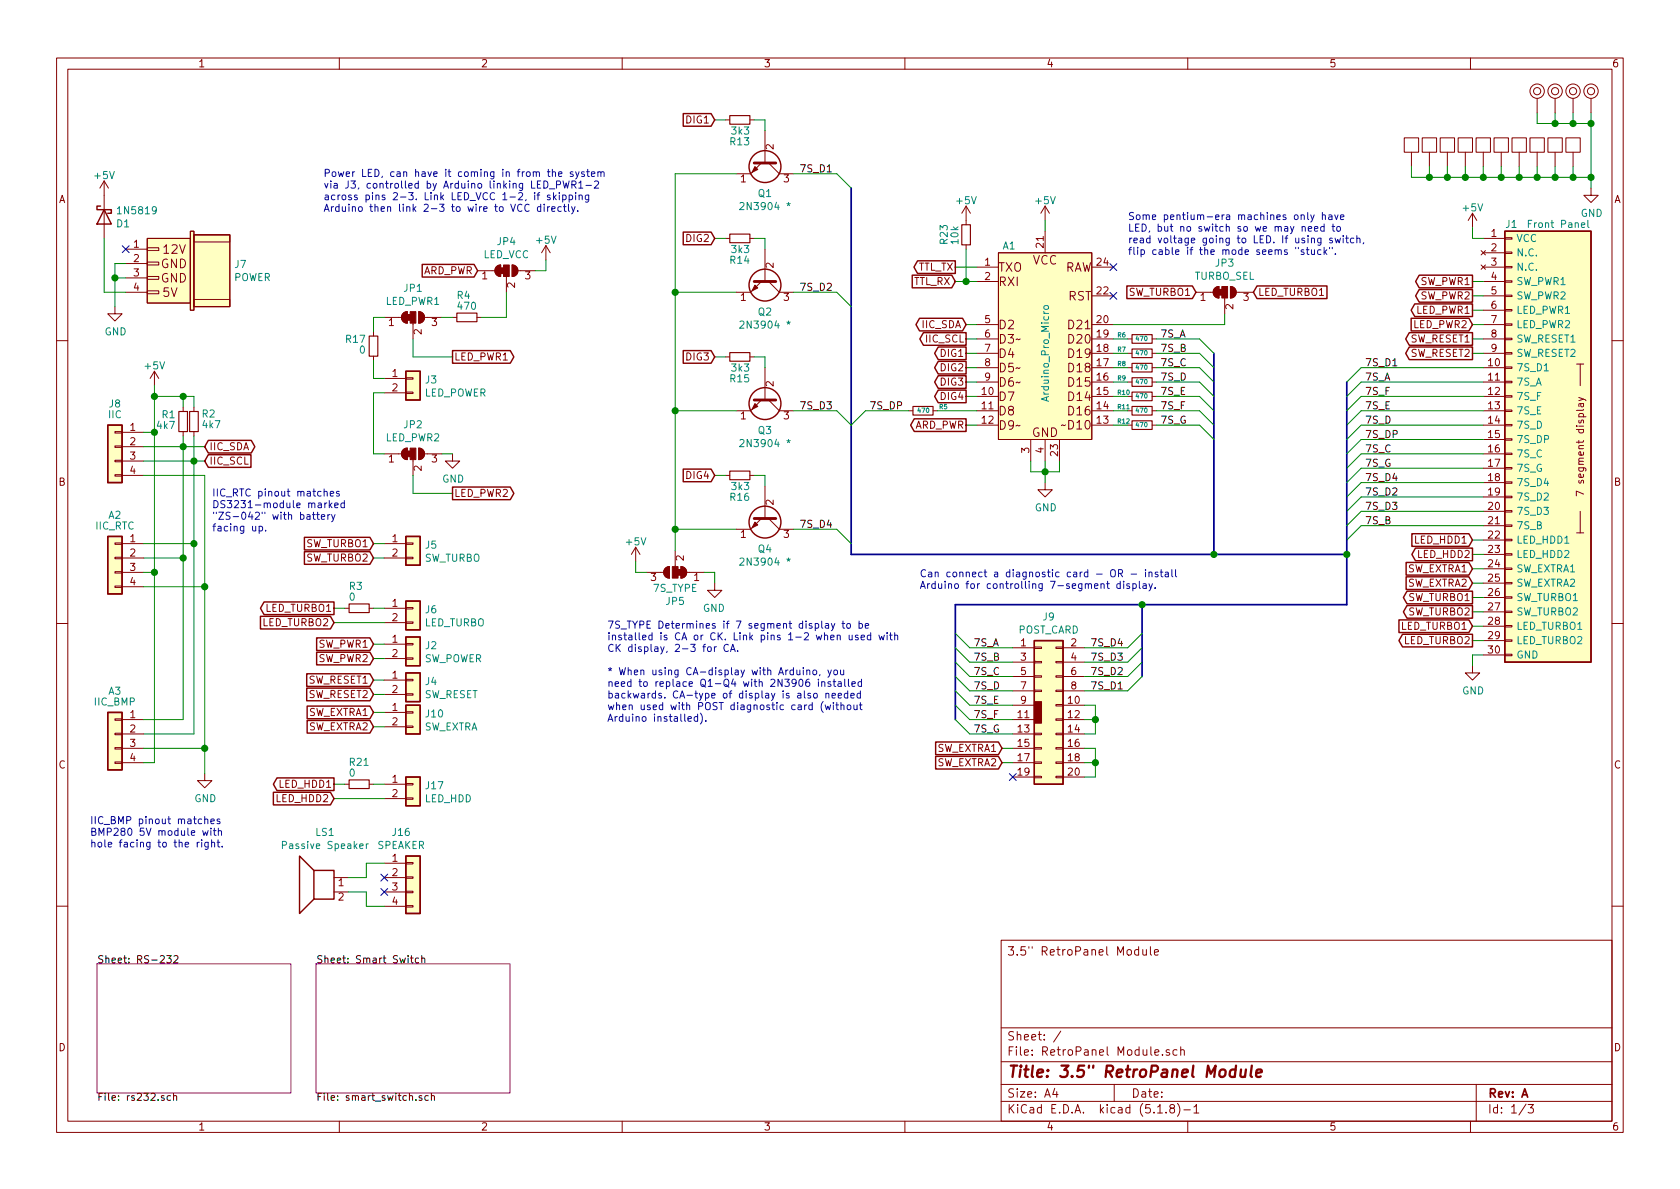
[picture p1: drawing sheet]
EESchema Schematic File Version 4
EELAYER 30 0
EELAYER END
$Descr A4 11693 8268
encoding utf-8
Sheet 1 3
Title "3.5\" RetroPanel Module"
Date ""
Rev "A"
Comp ""
Comment1 ""
Comment2 ""
Comment3 ""
Comment4 "3.5\" RetroPanel Module"
$EndDescr
$Comp
L mounting:Mounting_Pin M1
U 1 1
P 10825 625
F 0 "M1" H 10825 725 50  0001 C CNN
F 1 "Mounting_Pin" H 10825 550 50  0001 C CNN
F 2 "mounting:M3_pin" H 10825 625 50  0001 C CNN
F 3 "~" H 10825 625 50  0001 C CNN
	1    10825 625 
	1    0    0    -1  
$EndComp
$Comp
L mounting:Mounting_Pin M2
U 1 1
P 10950 625
F 0 "M2" H 10950 725 50  0001 C CNN
F 1 "Mounting_Pin" H 10950 550 50  0001 C CNN
F 2 "mounting:M3_pin" H 10950 625 50  0001 C CNN
F 3 "~" H 10950 625 50  0001 C CNN
	1    10950 625 
	1    0    0    -1  
$EndComp
$Comp
L mounting:Mounting_Pin M3
U 1 1
P 11075 625
F 0 "M3" H 11075 725 50  0001 C CNN
F 1 "Mounting_Pin" H 11075 550 50  0001 C CNN
F 2 "mounting:M3_pin" H 11075 625 50  0001 C CNN
F 3 "~" H 11075 625 50  0001 C CNN
	1    11075 625 
	1    0    0    -1  
$EndComp
$Comp
L power:GND #PWR0111
U 1 1
P 11075 1300
F 0 "#PWR0111" H 11075 1050 50  0001 C CNN
F 1 "GND" H 11080 1127 50  0000 C CNN
F 2 "" H 11075 1300 50  0001 C CNN
F 3 "" H 11075 1300 50  0001 C CNN
	1    11075 1300
	1    0    0    -1  
$EndComp
Wire Wire Line
	10825 775  10825 850 
Wire Wire Line
	10950 775  10950 850 
Wire Wire Line
	10825 850  10950 850 
Wire Wire Line
	11075 775  11075 850 
Connection ~ 10950 850 
Wire Wire Line
	10950 850  11075 850 
$Comp
L mounting:Mounting_Pad M5
U 1 1
P 10950 1000
F 0 "M5" H 10950 1100 50  0001 C CNN
F 1 "Mounting_Pad" H 10950 925 50  0001 C CNN
F 2 "RetroPanel:Pad_pin" H 10950 1000 50  0001 C CNN
F 3 "~" H 10950 1000 50  0001 C CNN
	1    10950 1000
	1    0    0    -1  
$EndComp
Wire Wire Line
	11075 850  11075 1225
Connection ~ 11075 1225
Wire Wire Line
	11075 1225 11075 1300
$Comp
L mounting:Mounting_Pad M8
U 1 1
P 10825 1000
F 0 "M8" H 10825 1100 50  0001 C CNN
F 1 "Mounting_Pad" H 10825 925 50  0001 C CNN
F 2 "RetroPanel:Pad_pin" H 10825 1000 50  0001 C CNN
F 3 "~" H 10825 1000 50  0001 C CNN
	1    10825 1000
	1    0    0    -1  
$EndComp
$Comp
L mounting:Mounting_Pad M7
U 1 1
P 10700 1000
F 0 "M7" H 10700 1100 50  0001 C CNN
F 1 "Mounting_Pad" H 10700 925 50  0001 C CNN
F 2 "RetroPanel:B.Pad_pin" H 10700 1000 50  0001 C CNN
F 3 "~" H 10700 1000 50  0001 C CNN
	1    10700 1000
	1    0    0    -1  
$EndComp
Wire Wire Line
	10950 1150 10950 1225
Connection ~ 10950 1225
Wire Wire Line
	10950 1225 11075 1225
Wire Wire Line
	10825 1150 10825 1225
Connection ~ 10825 1225
Wire Wire Line
	10825 1225 10950 1225
Wire Wire Line
	10700 1150 10700 1225
Connection ~ 10700 1225
Wire Wire Line
	10700 1225 10825 1225
$Comp
L mounting:Mounting_Pad M10
U 1 1
P 10575 1000
F 0 "M10" H 10575 1100 50  0001 C CNN
F 1 "Mounting_Pad" H 10575 925 50  0001 C CNN
F 2 "RetroPanel:Pad_pin" H 10575 1000 50  0001 C CNN
F 3 "~" H 10575 1000 50  0001 C CNN
	1    10575 1000
	1    0    0    -1  
$EndComp
$Comp
L mounting:Mounting_Pad M9
U 1 1
P 10450 1000
F 0 "M9" H 10450 1100 50  0001 C CNN
F 1 "Mounting_Pad" H 10450 925 50  0001 C CNN
F 2 "RetroPanel:Pad_pin" H 10450 1000 50  0001 C CNN
F 3 "~" H 10450 1000 50  0001 C CNN
	1    10450 1000
	1    0    0    -1  
$EndComp
Wire Wire Line
	10450 1150 10450 1225
Wire Wire Line
	10575 1150 10575 1225
Connection ~ 10450 1225
Connection ~ 11075 850 
Connection ~ 10825 850 
$Comp
L mounting:Mounting_Pad M11
U 1 1
P 10325 1000
F 0 "M11" H 10325 1100 50  0001 C CNN
F 1 "Mounting_Pad" H 10325 925 50  0001 C CNN
F 2 "RetroPanel:Pad_pin" H 10325 1000 50  0001 C CNN
F 3 "~" H 10325 1000 50  0001 C CNN
	1    10325 1000
	1    0    0    -1  
$EndComp
Wire Wire Line
	10325 1150 10325 1225
$Comp
L mounting:Mounting_Pad M12
U 1 1
P 10200 1000
F 0 "M12" H 10200 1100 50  0001 C CNN
F 1 "Mounting_Pad" H 10200 925 50  0001 C CNN
F 2 "RetroPanel:Pad_pin" H 10200 1000 50  0001 C CNN
F 3 "~" H 10200 1000 50  0001 C CNN
	1    10200 1000
	1    0    0    -1  
$EndComp
Wire Wire Line
	10200 1150 10200 1225
Wire Wire Line
	9950 1225 10075 1225
Connection ~ 10075 1225
$Comp
L mounting:Mounting_Pad M13
U 1 1
P 10075 1000
F 0 "M13" H 10075 1100 50  0001 C CNN
F 1 "Mounting_Pad" H 10075 925 50  0001 C CNN
F 2 "RetroPanel:Pad_pin" H 10075 1000 50  0001 C CNN
F 3 "~" H 10075 1000 50  0001 C CNN
	1    10075 1000
	1    0    0    -1  
$EndComp
Wire Wire Line
	10075 1150 10075 1225
Wire Wire Line
	9825 1225 9950 1225
Connection ~ 9950 1225
$Comp
L RetroPanel:Front_Panel J1
U 1 1
P 10525 2850
F 0 "J1" H 10475 4150 50  0000 L CNN
F 1 "Front Panel" H 10625 4150 50  0000 L CNN
F 2 "RetroPanel:Module_Panel" H 10525 2850 50  0001 C CNN
F 3 "~" H 10525 2850 50  0001 C CNN
	1    10525 2850
	1    0    0    -1  
$EndComp
$Comp
L power:GND #PWR0101
U 1 1
P 10250 4625
F 0 "#PWR0101" H 10250 4375 50  0001 C CNN
F 1 "GND" H 10255 4452 50  0000 C CNN
F 2 "" H 10250 4625 50  0001 C CNN
F 3 "" H 10250 4625 50  0001 C CNN
	1    10250 4625
	1    0    0    -1  
$EndComp
Wire Wire Line
	10325 4550 10250 4550
Wire Wire Line
	10250 1575 10250 1650
Wire Wire Line
	10250 1650 10325 1650
Wire Wire Line
	10250 4550 10250 4625
Text GLabel 10250 1950 0    50   Output ~ 0
SW_PWR1
Text GLabel 10250 2050 0    50   Output ~ 0
SW_PWR2
Text GLabel 10250 2150 0    50   Output ~ 0
LED_PWR1
Text GLabel 10250 2250 0    50   Input ~ 0
LED_PWR2
Text GLabel 10250 4150 0    50   Output ~ 0
SW_TURBO1
Text GLabel 10250 4250 0    50   Output ~ 0
SW_TURBO2
Text GLabel 10250 4350 0    50   Input ~ 0
LED_TURBO1
Text GLabel 10250 4450 0    50   Output ~ 0
LED_TURBO2
Text GLabel 10250 2350 0    50   Output ~ 0
SW_RESET1
Text GLabel 10250 2450 0    50   Output ~ 0
SW_RESET2
Entry Wire Line
	9375 3050 9475 2950
Entry Wire Line
	9375 3150 9475 3050
Entry Wire Line
	9375 3250 9475 3150
Entry Wire Line
	9375 3350 9475 3250
Entry Wire Line
	9375 3450 9475 3350
Entry Wire Line
	9375 3550 9475 3450
Entry Wire Line
	9375 3650 9475 3550
Entry Wire Line
	9375 3750 9475 3650
Entry Wire Line
	9375 2650 9475 2550
Entry Wire Line
	9375 2750 9475 2650
Entry Wire Line
	9375 2850 9475 2750
Entry Wire Line
	9375 2950 9475 2850
Wire Wire Line
	10250 1950 10325 1950
Wire Wire Line
	10250 2050 10325 2050
Wire Wire Line
	10250 2150 10325 2150
Wire Wire Line
	10250 2250 10325 2250
Wire Wire Line
	10250 2350 10325 2350
Wire Wire Line
	10250 2450 10325 2450
Wire Wire Line
	10250 4150 10325 4150
Wire Wire Line
	10250 4250 10325 4250
Wire Wire Line
	10250 4350 10325 4350
Wire Wire Line
	10250 4450 10325 4450
Wire Wire Line
	9475 2550 10325 2550
Text Label 9500 2550 0    50   ~ 0
7S_D1
Text Label 9500 3650 0    50   ~ 0
7S_B
Text Label 9500 3150 0    50   ~ 0
7S_C
Text Label 9500 2950 0    50   ~ 0
7S_D
Text Label 9500 3250 0    50   ~ 0
7S_G
Text Label 9500 3050 0    50   ~ 0
7S_DP
Text Label 9500 3450 0    50   ~ 0
7S_D2
Text Label 9500 3550 0    50   ~ 0
7S_D3
Text Label 9500 3350 0    50   ~ 0
7S_D4
Wire Wire Line
	9475 2650 10325 2650
Wire Wire Line
	9475 2750 10325 2750
Wire Wire Line
	9475 2850 10325 2850
Wire Wire Line
	9475 2950 10325 2950
Wire Wire Line
	9475 3050 10325 3050
Wire Wire Line
	9475 3150 10325 3150
Wire Wire Line
	9475 3250 10325 3250
Wire Wire Line
	9475 3350 10325 3350
Wire Wire Line
	9475 3450 10325 3450
Wire Wire Line
	9475 3550 10325 3550
Wire Wire Line
	9475 3650 10325 3650
Text Label 9500 2650 0    50   ~ 0
7S_A
Text Label 9500 2750 0    50   ~ 0
7S_F
Text Label 9500 2850 0    50   ~ 0
7S_E
Text GLabel 10250 3950 0    50   Input ~ 0
SW_EXTRA1
Text GLabel 10250 4050 0    50   Input ~ 0
SW_EXTRA2
Wire Wire Line
	10250 3950 10325 3950
Wire Wire Line
	10250 4050 10325 4050
$Comp
L mounting:Mounting_Pad M14
U 1 1
P 9950 1000
F 0 "M14" H 9950 1100 50  0001 C CNN
F 1 "Mounting_Pad" H 9950 925 50  0001 C CNN
F 2 "RetroPanel:B.Pad_pin" H 9950 1000 50  0001 C CNN
F 3 "~" H 9950 1000 50  0001 C CNN
	1    9950 1000
	1    0    0    -1  
$EndComp
Wire Wire Line
	9950 1150 9950 1225
$Comp
L mounting:Mounting_Pad M15
U 1 1
P 9825 1000
F 0 "M15" H 9825 1100 50  0001 C CNN
F 1 "Mounting_Pad" H 9825 925 50  0001 C CNN
F 2 "RetroPanel:Pad_pin" H 9825 1000 50  0001 C CNN
F 3 "~" H 9825 1000 50  0001 C CNN
	1    9825 1000
	1    0    0    -1  
$EndComp
Wire Wire Line
	9825 1150 9825 1225
$Comp
L mounting:Mounting_Pin M16
U 1 1
P 10700 625
F 0 "M16" H 10700 725 50  0001 C CNN
F 1 "Mounting_Pin" H 10700 550 50  0001 C CNN
F 2 "mounting:M3_pin" H 10700 625 50  0001 C CNN
F 3 "~" H 10700 625 50  0001 C CNN
	1    10700 625 
	1    0    0    -1  
$EndComp
Wire Wire Line
	10700 775  10700 850 
Wire Wire Line
	10700 850  10825 850 
$Comp
L arduino_pro_micro:Arduino_Pro_Micro A1
U 1 1
P 7275 2100
F 0 "A1" H 7025 2500 50  0000 C CNN
F 1 "Arduino_Pro_Micro" V 7275 1750 50  0000 C CNN
F 2 "arduino_pro_micro:Arduino_Pro_Micro" H 7225 2100 50  0001 C CNN
F 3 "~" H 7225 2100 50  0001 C CNN
	1    7275 2100
	1    0    0    -1  
$EndComp
$Comp
L Connector_Generic:Conn_01x02 J4
U 1 1
P 2875 4725
F 0 "J4" H 2955 4717 50  0000 L CNN
F 1 "SW_RESET" H 2955 4626 50  0000 L CNN
F 2 "RetroPanel:PinHeader_1x02_P2.54mm_Vertical" H 2875 4725 50  0001 C CNN
F 3 "~" H 2875 4725 50  0001 C CNN
	1    2875 4725
	1    0    0    -1  
$EndComp
Text GLabel 2600 4725 0    50   Input ~ 0
SW_RESET1
Text GLabel 2600 4825 0    50   Input ~ 0
SW_RESET2
Wire Wire Line
	2600 4725 2675 4725
Wire Wire Line
	2600 4825 2675 4825
Text GLabel 2600 3775 0    50   Input ~ 0
SW_TURBO1
Text GLabel 2600 3875 0    50   Input ~ 0
SW_TURBO2
$Comp
L Connector_Generic:Conn_01x02 J5
U 1 1
P 2875 3775
F 0 "J5" H 2955 3767 50  0000 L CNN
F 1 "SW_TURBO" H 2955 3676 50  0000 L CNN
F 2 "RetroPanel:PinHeader_1x02_P2.54mm_Vertical" H 2875 3775 50  0001 C CNN
F 3 "~" H 2875 3775 50  0001 C CNN
	1    2875 3775
	1    0    0    -1  
$EndComp
Wire Wire Line
	2600 3775 2675 3775
Wire Wire Line
	2600 3875 2675 3875
Text GLabel 2325 4225 0    50   Output ~ 0
LED_TURBO1
Text GLabel 2325 4325 0    50   Input ~ 0
LED_TURBO2
$Comp
L Connector_Generic:Conn_01x02 J6
U 1 1
P 2875 4225
F 0 "J6" H 2955 4217 50  0000 L CNN
F 1 "LED_TURBO" H 2955 4126 50  0000 L CNN
F 2 "RetroPanel:PinHeader_1x02_P2.54mm_Vertical" H 2875 4225 50  0001 C CNN
F 3 "~" H 2875 4225 50  0001 C CNN
	1    2875 4225
	1    0    0    -1  
$EndComp
Wire Wire Line
	2600 4225 2675 4225
Text GLabel 2600 4475 0    50   Input ~ 0
SW_PWR1
Text GLabel 2600 4575 0    50   Input ~ 0
SW_PWR2
Text GLabel 3150 2475 2    50   Output ~ 0
LED_PWR1
Wire Wire Line
	2600 2725 2675 2725
$Comp
L Connector_Generic:Conn_01x02 J2
U 1 1
P 2875 4475
F 0 "J2" H 2955 4467 50  0000 L CNN
F 1 "SW_POWER" H 2955 4376 50  0000 L CNN
F 2 "RetroPanel:PinHeader_1x02_P2.54mm_Vertical" H 2875 4475 50  0001 C CNN
F 3 "~" H 2875 4475 50  0001 C CNN
	1    2875 4475
	1    0    0    -1  
$EndComp
Wire Wire Line
	2600 4475 2675 4475
Wire Wire Line
	2600 4575 2675 4575
$Comp
L Connector_Generic:Conn_01x02 J3
U 1 1
P 2875 2625
F 0 "J3" H 2955 2617 50  0000 L CNN
F 1 "LED_POWER" H 2955 2526 50  0000 L CNN
F 2 "RetroPanel:PinHeader_1x02_P2.54mm_Vertical" H 2875 2625 50  0001 C CNN
F 3 "~" H 2875 2625 50  0001 C CNN
	1    2875 2625
	1    0    0    -1  
$EndComp
Text GLabel 6650 1850 0    50   Output ~ 0
TTL_TX
Text GLabel 6650 1950 0    50   Input ~ 0
TTL_RX
Wire Wire Line
	6725 1950 6800 1950
$Comp
L floppy:Power_Input J7
U 1 1
P 1075 1825
F 0 "J7" H 1628 1821 50  0000 L CNN
F 1 "POWER" H 1628 1730 50  0000 L CNN
F 2 "RetroPanel:Molex_KK-254_1x04_P2.54mm_Horizontal" H 1075 1825 50  0001 C CNN
F 3 "~" H 1075 1825 50  0001 C CNN
	1    1075 1825
	1    0    0    -1  
$EndComp
Wire Wire Line
	725  1650 725  2025
Wire Wire Line
	725  2025 875  2025
Wire Wire Line
	875  1825 800  1825
Wire Wire Line
	800  1825 800  1925
Wire Wire Line
	875  1925 800  1925
$Comp
L power:GND #PWR02
U 1 1
P 800 2125
F 0 "#PWR02" H 800 1875 50  0001 C CNN
F 1 "GND" H 805 1952 50  0000 C CNN
F 2 "" H 800 2125 50  0001 C CNN
F 3 "" H 800 2125 50  0001 C CNN
	1    800  2125
	1    0    0    -1  
$EndComp
Wire Wire Line
	800  2125 800  1925
Connection ~ 800  1925
NoConn ~ 875  1725
$Comp
L power:+5V #PWR0102
U 1 1
P 7275 1525
F 0 "#PWR0102" H 7275 1375 50  0001 C CNN
F 1 "+5V" H 7275 1665 50  0000 C CNN
F 2 "" H 7275 1525 50  0000 C CNN
F 3 "" H 7275 1525 50  0000 C CNN
	1    7275 1525
	1    0    0    -1  
$EndComp
$Comp
L power:+5V #PWR0103
U 1 1
P 10250 1575
F 0 "#PWR0103" H 10250 1425 50  0001 C CNN
F 1 "+5V" H 10250 1715 50  0000 C CNN
F 2 "" H 10250 1575 50  0000 C CNN
F 3 "" H 10250 1575 50  0000 C CNN
	1    10250 1575
	1    0    0    -1  
$EndComp
$Comp
L power:+5V #PWR0106
U 1 1
P 725 1350
F 0 "#PWR0106" H 725 1200 50  0001 C CNN
F 1 "+5V" H 725 1490 50  0000 C CNN
F 2 "" H 725 1350 50  0000 C CNN
F 3 "" H 725 1350 50  0000 C CNN
	1    725  1350
	1    0    0    -1  
$EndComp
Wire Wire Line
	7175 3200 7175 3275
Wire Wire Line
	7175 3275 7275 3275
Wire Wire Line
	7375 3275 7375 3200
Wire Wire Line
	7275 3200 7275 3275
Connection ~ 7275 3275
Wire Wire Line
	7275 3275 7375 3275
Wire Wire Line
	7275 3275 7275 3350
$Comp
L power:GND #PWR0107
U 1 1
P 7275 3350
F 0 "#PWR0107" H 7275 3100 50  0001 C CNN
F 1 "GND" H 7280 3177 50  0000 C CNN
F 2 "" H 7275 3350 50  0001 C CNN
F 3 "" H 7275 3350 50  0001 C CNN
	1    7275 3350
	1    0    0    -1  
$EndComp
NoConn ~ 7750 1850
NoConn ~ 7750 2050
Text Label 8075 2450 0    50   ~ 0
7S_B
Text Label 8075 2550 0    50   ~ 0
7S_C
Text Label 8075 2650 0    50   ~ 0
7S_D
Text Label 8075 2950 0    50   ~ 0
7S_G
Text Label 6050 2850 0    50   ~ 0
7S_DP
Text Label 8075 2850 0    50   ~ 0
7S_F
Text Label 8075 2750 0    50   ~ 0
7S_E
Wire Wire Line
	8350 2850 8050 2850
Wire Wire Line
	8350 2750 8050 2750
Wire Wire Line
	8350 2650 8050 2650
Wire Wire Line
	8350 2550 8050 2550
Wire Wire Line
	8350 2950 8050 2950
Wire Wire Line
	8350 2450 8050 2450
Wire Wire Line
	8350 2350 8050 2350
Text Label 8075 2350 0    50   ~ 0
7S_A
$Comp
L Connector_Generic:Conn_01x04 J8
U 1 1
P 800 3100
F 0 "J8" H 800 3400 50  0000 C CNN
F 1 "IIC" H 800 3325 50  0000 C CNN
F 2 "Connector_PinHeader_2.54mm:PinHeader_1x04_P2.54mm_Vertical" H 800 3100 50  0001 C CNN
F 3 "~" H 800 3100 50  0001 C CNN
	1    800  3100
	-1   0    0    -1  
$EndComp
$Comp
L power:+5V #PWR01
U 1 1
P 1075 2675
F 0 "#PWR01" H 1075 2525 50  0001 C CNN
F 1 "+5V" H 1075 2815 50  0000 C CNN
F 2 "" H 1075 2675 50  0000 C CNN
F 3 "" H 1075 2675 50  0000 C CNN
	1    1075 2675
	1    0    0    -1  
$EndComp
Wire Wire Line
	1075 2675 1075 2750
Wire Wire Line
	1075 3000 1000 3000
Text GLabel 6725 2350 0    50   Output ~ 0
IIC_SCL
Text GLabel 6725 2250 0    50   BiDi ~ 0
IIC_SDA
Text GLabel 1425 3200 2    50   Input ~ 0
IIC_SCL
$Comp
L power:GND #PWR03
U 1 1
P 1425 5375
F 0 "#PWR03" H 1425 5125 50  0001 C CNN
F 1 "GND" H 1430 5202 50  0000 C CNN
F 2 "" H 1425 5375 50  0001 C CNN
F 3 "" H 1425 5375 50  0001 C CNN
	1    1425 5375
	1    0    0    -1  
$EndComp
Text GLabel 1425 3100 2    50   BiDi ~ 0
IIC_SDA
Wire Wire Line
	6725 2250 6800 2250
Wire Wire Line
	6725 2350 6800 2350
$Comp
L Device:R_Small R1
U 1 1
P 1275 2925
F 0 "R1" H 1325 2975 50  0000 L CNN
F 1 "4k7" H 1325 2900 50  0000 L CNN
F 2 "resistor:R_Axial_DIN0207_L6.3mm_D2.5mm_P10.16mm_Horizontal" H 1275 2925 50  0001 C CNN
F 3 "~" H 1275 2925 50  0001 C CNN
	1    1275 2925
	-1   0    0    -1  
$EndComp
$Comp
L Device:R_Small R2
U 1 1
P 1350 2925
F 0 "R2" H 1400 2875 50  0000 L CNN
F 1 "4k7" H 1400 2950 50  0000 L CNN
F 2 "resistor:R_Axial_DIN0207_L6.3mm_D2.5mm_P10.16mm_Horizontal" H 1350 2925 50  0001 C CNN
F 3 "~" H 1350 2925 50  0001 C CNN
	1    1350 2925
	1    0    0    1   
$EndComp
Wire Wire Line
	1075 2750 1275 2750
Wire Wire Line
	1350 2750 1350 2825
Wire Wire Line
	1275 2825 1275 2750
Wire Wire Line
	1075 2750 1075 3000
Connection ~ 1075 2750
Connection ~ 1275 2750
Wire Wire Line
	1275 2750 1350 2750
Wire Wire Line
	1000 3100 1275 3100
Wire Wire Line
	1275 3025 1275 3100
Connection ~ 1275 3100
Wire Wire Line
	1275 3100 1425 3100
Wire Wire Line
	1350 3025 1350 3200
Wire Wire Line
	1000 3200 1350 3200
Wire Wire Line
	1350 3200 1425 3200
Connection ~ 1350 3200
Text GLabel 6725 2950 0    50   Output ~ 0
ARD_PWR
Wire Wire Line
	6725 2950 6800 2950
Text GLabel 3325 1875 0    50   Input ~ 0
ARD_PWR
Wire Wire Line
	3150 2200 3075 2200
$Comp
L solder_select:SolderJumper_3_Bridged12 JP1
U 1 1
P 2875 2200
F 0 "JP1" H 2875 2405 50  0000 C CNN
F 1 "LED_PWR1" H 2875 2314 50  0000 C CNN
F 2 "solder_bridge:select" H 2875 2200 50  0001 C CNN
F 3 "~" H 2875 2200 50  0001 C CNN
	1    2875 2200
	1    0    0    -1  
$EndComp
Wire Wire Line
	2675 2200 2600 2200
Wire Wire Line
	2600 2625 2675 2625
Text GLabel 3150 3425 2    50   Output ~ 0
LED_PWR2
Wire Wire Line
	3150 3150 3075 3150
$Comp
L solder_select:SolderJumper_3_Bridged12 JP2
U 1 1
P 2875 3150
F 0 "JP2" H 2875 3355 50  0000 C CNN
F 1 "LED_PWR2" H 2875 3264 50  0000 C CNN
F 2 "solder_bridge:select" H 2875 3150 50  0001 C CNN
F 3 "~" H 2875 3150 50  0001 C CNN
	1    2875 3150
	1    0    0    -1  
$EndComp
Wire Wire Line
	2875 3425 3150 3425
Wire Wire Line
	2600 3150 2675 3150
$Comp
L power:GND #PWR0108
U 1 1
P 3150 3150
F 0 "#PWR0108" H 3150 2900 50  0001 C CNN
F 1 "GND" H 3155 2977 50  0000 C CNN
F 2 "" H 3150 3150 50  0001 C CNN
F 3 "" H 3150 3150 50  0001 C CNN
	1    3150 3150
	1    0    0    -1  
$EndComp
Wire Wire Line
	2875 3300 2875 3425
Wire Wire Line
	2875 2475 3150 2475
Wire Wire Line
	2875 2350 2875 2475
Wire Wire Line
	2600 2200 2600 2300
Wire Wire Line
	2600 2725 2600 3150
$Comp
L Device:R_Small R4
U 1 1
P 3250 2200
F 0 "R4" V 3400 2125 50  0000 L CNN
F 1 "470" V 3325 2125 50  0000 L CNN
F 2 "resistor:R_Axial_DIN0207_L6.3mm_D2.5mm_P10.16mm_Horizontal" H 3250 2200 50  0001 C CNN
F 3 "~" H 3250 2200 50  0001 C CNN
	1    3250 2200
	0    1    -1   0   
$EndComp
$Comp
L Device:R_Small R3
U 1 1
P 2500 4225
F 0 "R3" V 2650 4150 50  0000 L CNN
F 1 "0" V 2575 4150 50  0000 L CNN
F 2 "resistor:R_Axial_DIN0207_L6.3mm_D2.5mm_P10.16mm_Horizontal" H 2500 4225 50  0001 C CNN
F 3 "~" H 2500 4225 50  0001 C CNN
	1    2500 4225
	0    1    -1   0   
$EndComp
Wire Wire Line
	2400 4225 2325 4225
Wire Wire Line
	2325 4325 2675 4325
$Comp
L Device:R_Small R6
U 1 1
P 7950 2350
F 0 "R6" V 7975 2175 31  0000 L CNN
F 1 "470" V 7950 2300 31  0000 L CNN
F 2 "resistor:R_Axial_DIN0207_L6.3mm_D2.5mm_P10.16mm_Horizontal" H 7950 2350 50  0001 C CNN
F 3 "~" H 7950 2350 50  0001 C CNN
	1    7950 2350
	0    1    -1   0   
$EndComp
$Comp
L Device:R_Small R7
U 1 1
P 7950 2450
F 0 "R7" V 7975 2275 31  0000 L CNN
F 1 "470" V 7950 2400 31  0000 L CNN
F 2 "resistor:R_Axial_DIN0207_L6.3mm_D2.5mm_P10.16mm_Horizontal" H 7950 2450 50  0001 C CNN
F 3 "~" H 7950 2450 50  0001 C CNN
	1    7950 2450
	0    1    -1   0   
$EndComp
$Comp
L Device:R_Small R8
U 1 1
P 7950 2550
F 0 "R8" V 7975 2375 31  0000 L CNN
F 1 "470" V 7950 2500 31  0000 L CNN
F 2 "resistor:R_Axial_DIN0207_L6.3mm_D2.5mm_P10.16mm_Horizontal" H 7950 2550 50  0001 C CNN
F 3 "~" H 7950 2550 50  0001 C CNN
	1    7950 2550
	0    1    -1   0   
$EndComp
$Comp
L Device:R_Small R9
U 1 1
P 7950 2650
F 0 "R9" V 7975 2475 31  0000 L CNN
F 1 "470" V 7950 2600 31  0000 L CNN
F 2 "resistor:R_Axial_DIN0207_L6.3mm_D2.5mm_P10.16mm_Horizontal" H 7950 2650 50  0001 C CNN
F 3 "~" H 7950 2650 50  0001 C CNN
	1    7950 2650
	0    1    -1   0   
$EndComp
$Comp
L Device:R_Small R10
U 1 1
P 7950 2750
F 0 "R10" V 7975 2575 31  0000 L CNN
F 1 "470" V 7950 2700 31  0000 L CNN
F 2 "resistor:R_Axial_DIN0207_L6.3mm_D2.5mm_P10.16mm_Horizontal" H 7950 2750 50  0001 C CNN
F 3 "~" H 7950 2750 50  0001 C CNN
	1    7950 2750
	0    1    -1   0   
$EndComp
$Comp
L Device:R_Small R11
U 1 1
P 7950 2850
F 0 "R11" V 7975 2675 31  0000 L CNN
F 1 "470" V 7950 2800 31  0000 L CNN
F 2 "resistor:R_Axial_DIN0207_L6.3mm_D2.5mm_P10.16mm_Horizontal" H 7950 2850 50  0001 C CNN
F 3 "~" H 7950 2850 50  0001 C CNN
	1    7950 2850
	0    1    -1   0   
$EndComp
$Comp
L Device:R_Small R12
U 1 1
P 7950 2950
F 0 "R12" V 7975 2775 31  0000 L CNN
F 1 "470" V 7950 2900 31  0000 L CNN
F 2 "resistor:R_Axial_DIN0207_L6.3mm_D2.5mm_P10.16mm_Horizontal" H 7950 2950 50  0001 C CNN
F 3 "~" H 7950 2950 50  0001 C CNN
	1    7950 2950
	0    1    -1   0   
$EndComp
Wire Wire Line
	7850 2350 7750 2350
Wire Wire Line
	7750 2450 7850 2450
Wire Wire Line
	7750 2550 7850 2550
Wire Wire Line
	7750 2650 7850 2650
Wire Wire Line
	7750 2750 7850 2750
Wire Wire Line
	7750 2850 7850 2850
Wire Wire Line
	7750 2950 7850 2950
Entry Wire Line
	8450 2850 8350 2750
Entry Wire Line
	8450 2950 8350 2850
Entry Wire Line
	8450 3050 8350 2950
Entry Wire Line
	8450 2450 8350 2350
Entry Wire Line
	8450 2550 8350 2450
Entry Wire Line
	8450 2650 8350 2550
Entry Wire Line
	8450 2750 8350 2650
Wire Wire Line
	6025 2850 6325 2850
$Comp
L Device:R_Small R5
U 1 1
P 6425 2850
F 0 "R5" V 6450 2675 31  0000 L CNN
F 1 "470" V 6425 2800 31  0000 L CNN
F 2 "resistor:R_Axial_DIN0207_L6.3mm_D2.5mm_P10.16mm_Horizontal" H 6425 2850 50  0001 C CNN
F 3 "~" H 6425 2850 50  0001 C CNN
	1    6425 2850
	0    -1   -1   0   
$EndComp
Entry Wire Line
	5925 2950 6025 2850
Wire Wire Line
	6525 2850 6800 2850
Text GLabel 6725 2450 0    50   Output ~ 0
DIG1
Text GLabel 6725 2550 0    50   Output ~ 0
DIG2
Text GLabel 6725 2650 0    50   Output ~ 0
DIG3
Text GLabel 6725 2750 0    50   Output ~ 0
DIG4
Wire Wire Line
	6725 2450 6800 2450
Wire Wire Line
	6725 2550 6800 2550
Wire Wire Line
	6725 2650 6800 2650
Wire Wire Line
	6725 2750 6800 2750
$Comp
L post_card:POST_CARD J9
U 1 1
P 7250 4900
F 0 "J9" H 7300 5517 50  0000 C CNN
F 1 "POST_CARD" H 7300 5426 50  0000 C CNN
F 2 "Connector_IDC:IDC-Header_2x10_P2.54mm_Vertical" H 7250 4900 50  0001 C CNN
F 3 "~" H 7250 4900 50  0001 C CNN
	1    7250 4900
	1    0    0    -1  
$EndComp
Text GLabel 6975 5200 0    50   Input ~ 0
SW_EXTRA1
Wire Wire Line
	6975 5200 7050 5200
Text GLabel 6975 5300 0    50   Input ~ 0
SW_EXTRA2
Wire Wire Line
	7050 5300 6975 5300
Wire Wire Line
	7550 5200 7625 5200
Wire Wire Line
	7625 5200 7625 5300
Wire Wire Line
	7625 5400 7550 5400
Wire Wire Line
	7550 5300 7625 5300
Connection ~ 7625 5300
Wire Wire Line
	7625 5300 7625 5400
Wire Wire Line
	7550 5100 7625 5100
Wire Wire Line
	7625 5100 7625 5000
Wire Wire Line
	7625 4900 7550 4900
Wire Wire Line
	7550 5000 7625 5000
Connection ~ 7625 5000
Wire Wire Line
	7625 5000 7625 4900
Text Label 6775 4600 0    50   ~ 0
7S_B
Text Label 6775 4700 0    50   ~ 0
7S_C
Text Label 6775 4800 0    50   ~ 0
7S_D
Text Label 6775 5100 0    50   ~ 0
7S_G
Text Label 6775 5000 0    50   ~ 0
7S_F
Text Label 6775 4900 0    50   ~ 0
7S_E
Wire Wire Line
	7050 5000 6750 5000
Wire Wire Line
	7050 4900 6750 4900
Wire Wire Line
	7050 4800 6750 4800
Wire Wire Line
	6750 4700 7050 4700
Wire Wire Line
	7050 5100 6750 5100
Wire Wire Line
	7050 4600 6750 4600
Wire Wire Line
	7050 4500 6750 4500
Text Label 6775 4500 0    50   ~ 0
7S_A
Text Label 7825 4800 2    50   ~ 0
7S_D1
Text Label 7825 4500 2    50   ~ 0
7S_D4
Text Label 7825 4600 2    50   ~ 0
7S_D3
Text Label 7825 4700 2    50   ~ 0
7S_D2
Wire Wire Line
	7850 4800 7550 4800
Wire Wire Line
	7550 4700 7850 4700
Wire Wire Line
	7850 4600 7550 4600
Wire Wire Line
	7850 4500 7550 4500
NoConn ~ 7050 5400
Entry Wire Line
	6750 4900 6650 4800
Entry Wire Line
	6750 5000 6650 4900
Entry Wire Line
	6750 5100 6650 5000
Entry Wire Line
	6750 4500 6650 4400
Entry Wire Line
	6750 4600 6650 4500
Entry Wire Line
	6750 4700 6650 4600
Entry Wire Line
	6750 4800 6650 4700
Entry Wire Line
	7850 4500 7950 4400
Entry Wire Line
	7850 4600 7950 4500
Entry Wire Line
	7850 4700 7950 4600
Entry Wire Line
	7850 4800 7950 4700
$Comp
L Connector_Generic:Conn_01x02 J10
U 1 1
P 2875 4950
F 0 "J10" H 2955 4942 50  0000 L CNN
F 1 "SW_EXTRA" H 2955 4851 50  0000 L CNN
F 2 "RetroPanel:PinHeader_1x02_P2.54mm_Vertical" H 2875 4950 50  0001 C CNN
F 3 "~" H 2875 4950 50  0001 C CNN
	1    2875 4950
	1    0    0    -1  
$EndComp
Wire Wire Line
	2600 4950 2675 4950
Wire Wire Line
	2600 5050 2675 5050
Text GLabel 2600 4950 0    50   Input ~ 0
SW_EXTRA1
Text GLabel 2600 5050 0    50   Input ~ 0
SW_EXTRA2
$Comp
L Transistor_BJT:2N3904 Q1
U 1 1
P 5325 1100
F 0 "Q1" V 5560 1100 50  0000 C CNN
F 1 "2N3904 *" V 5651 1100 50  0000 C CNN
F 2 "Package_TO_SOT_THT:TO-92_Inline_Wide" H 5525 1025 50  0001 L CIN
F 3 "https://www.onsemi.com/pub/Collateral/2N3903-D.PDF" H 5325 1100 50  0001 L CNN
	1    5325 1100
	0    1    1    0   
$EndComp
Text Label 5800 1200 2    50   ~ 0
7S_D1
Wire Wire Line
	5825 1200 5525 1200
Wire Wire Line
	5325 900  5325 825 
Wire Wire Line
	5325 825  5250 825 
Text GLabel 4975 825  0    50   Input ~ 0
DIG1
$Comp
L Device:R_Small R13
U 1 1
P 5150 825
F 0 "R13" V 5300 750 50  0000 L CNN
F 1 "3k3" V 5225 750 50  0000 L CNN
F 2 "resistor:R_Axial_DIN0207_L6.3mm_D2.5mm_P10.16mm_Horizontal" H 5150 825 50  0001 C CNN
F 3 "~" H 5150 825 50  0001 C CNN
	1    5150 825 
	0    -1   1    0   
$EndComp
Text Label 5800 2025 2    50   ~ 0
7S_D2
Wire Wire Line
	5825 2025 5525 2025
Wire Wire Line
	5325 1725 5325 1650
Wire Wire Line
	5325 1650 5250 1650
Text GLabel 4975 1650 0    50   Input ~ 0
DIG2
$Comp
L Device:R_Small R14
U 1 1
P 5150 1650
F 0 "R14" V 5300 1575 50  0000 L CNN
F 1 "3k3" V 5225 1575 50  0000 L CNN
F 2 "resistor:R_Axial_DIN0207_L6.3mm_D2.5mm_P10.16mm_Horizontal" H 5150 1650 50  0001 C CNN
F 3 "~" H 5150 1650 50  0001 C CNN
	1    5150 1650
	0    -1   1    0   
$EndComp
$Comp
L Transistor_BJT:2N3904 Q3
U 1 1
P 5325 2750
F 0 "Q3" V 5560 2750 50  0000 C CNN
F 1 "2N3904 *" V 5651 2750 50  0000 C CNN
F 2 "Package_TO_SOT_THT:TO-92_Inline_Wide" H 5525 2675 50  0001 L CIN
F 3 "https://www.onsemi.com/pub/Collateral/2N3903-D.PDF" H 5325 2750 50  0001 L CNN
	1    5325 2750
	0    1    1    0   
$EndComp
Text Label 5800 2850 2    50   ~ 0
7S_D3
Wire Wire Line
	5825 2850 5525 2850
Wire Wire Line
	5325 2550 5325 2475
Wire Wire Line
	5325 2475 5250 2475
Text GLabel 4975 2475 0    50   Input ~ 0
DIG3
$Comp
L Device:R_Small R15
U 1 1
P 5150 2475
F 0 "R15" V 5300 2400 50  0000 L CNN
F 1 "3k3" V 5225 2400 50  0000 L CNN
F 2 "resistor:R_Axial_DIN0207_L6.3mm_D2.5mm_P10.16mm_Horizontal" H 5150 2475 50  0001 C CNN
F 3 "~" H 5150 2475 50  0001 C CNN
	1    5150 2475
	0    -1   1    0   
$EndComp
$Comp
L Transistor_BJT:2N3904 Q4
U 1 1
P 5325 3575
F 0 "Q4" V 5560 3575 50  0000 C CNN
F 1 "2N3904 *" V 5651 3575 50  0000 C CNN
F 2 "Package_TO_SOT_THT:TO-92_Inline_Wide" H 5525 3500 50  0001 L CIN
F 3 "https://www.onsemi.com/pub/Collateral/2N3903-D.PDF" H 5325 3575 50  0001 L CNN
	1    5325 3575
	0    1    1    0   
$EndComp
Text Label 5800 3675 2    50   ~ 0
7S_D4
Wire Wire Line
	5825 3675 5525 3675
Wire Wire Line
	4900 3975 4975 3975
Wire Wire Line
	4975 3975 4975 4050
$Comp
L power:GND #PWR0116
U 1 1
P 4975 4050
F 0 "#PWR0116" H 4975 3800 50  0001 C CNN
F 1 "GND" H 4980 3877 50  0000 C CNN
F 2 "" H 4975 4050 50  0001 C CNN
F 3 "" H 4975 4050 50  0001 C CNN
	1    4975 4050
	-1   0    0    -1  
$EndComp
Wire Wire Line
	5325 3375 5325 3300
Wire Wire Line
	5325 3300 5250 3300
Text GLabel 4975 3300 0    50   Input ~ 0
DIG4
$Comp
L Device:R_Small R16
U 1 1
P 5150 3300
F 0 "R16" V 5300 3225 50  0000 L CNN
F 1 "3k3" V 5225 3225 50  0000 L CNN
F 2 "resistor:R_Axial_DIN0207_L6.3mm_D2.5mm_P10.16mm_Horizontal" H 5150 3300 50  0001 C CNN
F 3 "~" H 5150 3300 50  0001 C CNN
	1    5150 3300
	0    -1   1    0   
$EndComp
Entry Wire Line
	5925 1300 5825 1200
Entry Wire Line
	5925 2125 5825 2025
Entry Wire Line
	5925 2950 5825 2850
Entry Wire Line
	5925 3775 5825 3675
Wire Bus Line
	8450 3850 9375 3850
Connection ~ 8450 3850
Wire Bus Line
	5925 3850 8450 3850
Wire Bus Line
	6650 4200 7950 4200
Wire Bus Line
	7950 4200 9375 4200
Connection ~ 7950 4200
Connection ~ 9375 3850
Text GLabel 8325 2025 0    50   Input ~ 0
SW_TURBO1
Text GLabel 8725 2025 2    50   Input ~ 0
LED_TURBO1
$Comp
L solder_select:SolderJumper_3_Bridged12 JP3
U 1 1
P 8525 2025
F 0 "JP3" H 8525 2230 50  0000 C CNN
F 1 "TURBO_SEL" H 8525 2139 50  0000 C CNN
F 2 "solder_bridge:select" H 8525 2025 50  0001 C CNN
F 3 "~" H 8525 2025 50  0001 C CNN
	1    8525 2025
	1    0    0    -1  
$EndComp
Wire Wire Line
	7750 2250 8525 2250
Wire Wire Line
	8525 2175 8525 2250
Text Notes 7850 1775 0    50   ~ 0
Some pentium-era machines only have\nLED, but no switch so we may need to\nread voltage going to LED. If using switch,\nflip cable if the mode seems "stuck".
Text Notes 6400 4100 0    50   ~ 0
Can connect a diagnostic card - OR - install\nArduino for controlling 7-segment display.
$Comp
L solder_select:SolderJumper_3_Bridged12 JP4
U 1 1
P 3525 1875
F 0 "JP4" H 3525 2080 50  0000 C CNN
F 1 "LED_VCC" H 3525 1989 50  0000 C CNN
F 2 "solder_bridge:select" H 3525 1875 50  0001 C CNN
F 3 "~" H 3525 1875 50  0001 C CNN
	1    3525 1875
	1    0    0    -1  
$EndComp
Wire Wire Line
	3525 2025 3525 2200
Wire Wire Line
	3350 2200 3525 2200
Wire Wire Line
	3725 1875 3800 1875
Wire Wire Line
	3800 1875 3800 1800
$Comp
L power:+5V #PWR04
U 1 1
P 3800 1800
F 0 "#PWR04" H 3800 1650 50  0001 C CNN
F 1 "+5V" H 3800 1940 50  0000 C CNN
F 2 "" H 3800 1800 50  0000 C CNN
F 3 "" H 3800 1800 50  0000 C CNN
	1    3800 1800
	1    0    0    -1  
$EndComp
$Comp
L Device:R_Small R17
U 1 1
P 2600 2400
F 0 "R17" H 2650 2450 50  0000 L CNN
F 1 "0" H 2650 2375 50  0000 L CNN
F 2 "resistor:R_Axial_DIN0207_L6.3mm_D2.5mm_P10.16mm_Horizontal" H 2600 2400 50  0001 C CNN
F 3 "~" H 2600 2400 50  0001 C CNN
	1    2600 2400
	-1   0    0    -1  
$EndComp
Wire Wire Line
	2600 2500 2600 2625
Text Notes 2250 1475 0    50   ~ 0
Power LED, can have it coming in from the system\nvia J3, controlled by Arduino linking LED_PWR1-2\nacross pins 2-3. Link LED_VCC 1-2, if skipping\nArduino then link 2-3 to wire to VCC directly.
$Sheet
S 675  6700 1350 900 
U 635DDED3
F0 "RS-232" 50
F1 "rs232.sch" 50
$EndSheet
$Sheet
S 2200 6700 1350 900 
U 63655027
F0 "Smart Switch" 50
F1 "smart_switch.sch" 50
$EndSheet
Wire Wire Line
	4975 825  5050 825 
Wire Wire Line
	4975 1650 5050 1650
Wire Wire Line
	4975 2475 5050 2475
Wire Wire Line
	4975 3300 5050 3300
$Comp
L solder_select:SolderJumper_3_Bridged12 JP5
U 1 1
P 4700 3975
F 0 "JP5" H 4700 4180 50  0000 C CNN
F 1 "7S_TYPE" H 4700 4089 50  0000 C CNN
F 2 "solder_bridge:select" H 4700 3975 50  0001 C CNN
F 3 "~" H 4700 3975 50  0001 C CNN
	1    4700 3975
	-1   0    0    1   
$EndComp
Wire Wire Line
	4700 3825 4700 3675
Wire Wire Line
	4700 3675 5125 3675
Wire Wire Line
	4700 3675 4700 2850
Connection ~ 4700 3675
Wire Wire Line
	4700 2850 5125 2850
Wire Wire Line
	4700 2850 4700 2025
Connection ~ 4700 2850
Wire Wire Line
	4700 2025 5125 2025
Wire Wire Line
	4700 1200 4700 2025
Connection ~ 4700 2025
Wire Wire Line
	4700 1200 5125 1200
$Comp
L power:+5V #PWR05
U 1 1
P 4425 3900
F 0 "#PWR05" H 4425 3750 50  0001 C CNN
F 1 "+5V" H 4425 4040 50  0000 C CNN
F 2 "" H 4425 3900 50  0000 C CNN
F 3 "" H 4425 3900 50  0000 C CNN
	1    4425 3900
	1    0    0    -1  
$EndComp
Wire Wire Line
	4500 3975 4425 3975
Wire Wire Line
	4425 3900 4425 3975
Text Notes 4225 5025 0    50   ~ 0
7S_TYPE Determines if 7 segment display to be\ninstalled is CA or CK. Link pins 1-2 when used with\nCK display, 2-3 for CA.\n\n* When using CA-display with Arduino, you\nneed to replace Q1-Q4 with 2N3906 installed\nbackwards. CA-type of display is also needed\nwhen used with POST diagnostic card (without\nArduino installed).
$Comp
L Device:Speaker LS1
U 1 1
P 2225 6100
F 0 "LS1" H 2188 6417 50  0000 C CNN
F 1 "Passive Speaker" H 2188 6326 50  0000 C CNN
F 2 "small_buzzer:Buzzer_12x9.5RM7.6" H 2225 5900 50  0001 C CNN
F 3 "~" H 2215 6050 50  0001 C CNN
	1    2225 6100
	-1   0    0    -1  
$EndComp
$Comp
L Connector_Generic:Conn_01x04 J16
U 1 1
P 2875 6100
F 0 "J16" H 2793 6417 50  0000 C CNN
F 1 "SPEAKER" H 2793 6326 50  0000 C CNN
F 2 "RetroPanel:PinHeader_1x04_P2.54mm_Vertical" H 2875 6100 50  0001 C CNN
F 3 "~" H 2875 6100 50  0001 C CNN
	1    2875 6100
	1    0    0    -1  
$EndComp
NoConn ~ 2675 6100
NoConn ~ 2675 6200
Wire Wire Line
	2675 6000 2550 6000
Wire Wire Line
	2550 6000 2550 6100
Wire Wire Line
	2550 6100 2425 6100
Wire Wire Line
	2425 6200 2550 6200
Wire Wire Line
	2550 6200 2550 6300
Wire Wire Line
	2550 6300 2675 6300
Wire Bus Line
	9375 3850 9375 4200
Text GLabel 2325 5450 0    50   Output ~ 0
LED_HDD1
Text GLabel 2325 5550 0    50   Input ~ 0
LED_HDD2
$Comp
L Connector_Generic:Conn_01x02 J17
U 1 1
P 2875 5450
F 0 "J17" H 2955 5442 50  0000 L CNN
F 1 "LED_HDD" H 2955 5351 50  0000 L CNN
F 2 "RetroPanel:PinHeader_1x02_P2.54mm_Vertical" H 2875 5450 50  0001 C CNN
F 3 "~" H 2875 5450 50  0001 C CNN
	1    2875 5450
	1    0    0    -1  
$EndComp
Wire Wire Line
	2600 5450 2675 5450
$Comp
L Device:R_Small R21
U 1 1
P 2500 5450
F 0 "R21" V 2650 5375 50  0000 L CNN
F 1 "0" V 2575 5375 50  0000 L CNN
F 2 "resistor:R_Axial_DIN0207_L6.3mm_D2.5mm_P10.16mm_Horizontal" H 2500 5450 50  0001 C CNN
F 3 "~" H 2500 5450 50  0001 C CNN
	1    2500 5450
	0    1    -1   0   
$EndComp
Wire Wire Line
	2400 5450 2325 5450
Wire Wire Line
	2325 5550 2675 5550
Text GLabel 10250 3750 0    50   Input ~ 0
LED_HDD1
Wire Wire Line
	10250 3750 10325 3750
Text GLabel 10250 3850 0    50   Output ~ 0
LED_HDD2
Wire Wire Line
	10250 3850 10325 3850
$Comp
L Diode:1N5819 D1
U 1 1
P 725 1500
F 0 "D1" V 771 1420 50  0000 R CNN
F 1 "1N5819" V 680 1420 50  0000 R CNN
F 2 "Diode_THT:D_DO-41_SOD81_P10.16mm_Horizontal" H 725 1325 50  0001 C CNN
F 3 "http://www.vishay.com/docs/88503/1n4001.pdf" H 725 1500 50  0001 C CNN
	1    725  1500
	0    -1   1    0   
$EndComp
$Comp
L Transistor_BJT:2N3904 Q2
U 1 1
P 5325 1925
F 0 "Q2" V 5560 1925 50  0000 C CNN
F 1 "2N3904 *" V 5651 1925 50  0000 C CNN
F 2 "Package_TO_SOT_THT:TO-92_Inline_Wide" H 5525 1850 50  0001 L CIN
F 3 "https://www.onsemi.com/pub/Collateral/2N3903-D.PDF" H 5325 1925 50  0001 L CNN
	1    5325 1925
	0    1    1    0   
$EndComp
Wire Wire Line
	10075 1225 10200 1225
Wire Wire Line
	10450 1225 10575 1225
Connection ~ 10200 1225
Connection ~ 10575 1225
Wire Wire Line
	10575 1225 10700 1225
Wire Wire Line
	10200 1225 10325 1225
Connection ~ 10325 1225
Wire Wire Line
	10325 1225 10450 1225
$Comp
L Device:R_Small R23
U 1 1
P 6725 1625
F 0 "R23" V 6875 1550 50  0000 L CNN
F 1 "10k" V 6800 1550 50  0000 L CNN
F 2 "resistor:R_Axial_DIN0207_L6.3mm_D2.5mm_P10.16mm_Horizontal" H 6725 1625 50  0001 C CNN
F 3 "~" H 6725 1625 50  0001 C CNN
	1    6725 1625
	-1   0    0    -1  
$EndComp
Wire Wire Line
	6650 1850 6800 1850
Wire Wire Line
	6725 1950 6650 1950
Connection ~ 6725 1950
$Comp
L power:+5V #PWR0110
U 1 1
P 6725 1525
F 0 "#PWR0110" H 6725 1375 50  0001 C CNN
F 1 "+5V" H 6725 1665 50  0000 C CNN
F 2 "" H 6725 1525 50  0000 C CNN
F 3 "" H 6725 1525 50  0000 C CNN
	1    6725 1525
	1    0    0    -1  
$EndComp
Wire Wire Line
	6725 1725 6725 1950
Wire Wire Line
	7275 1600 7275 1525
$Comp
L Connector_Generic:Conn_01x04 A2
U 1 1
P 800 3875
F 0 "A2" H 800 4175 50  0000 C CNN
F 1 "IIC_RTC" H 800 4100 50  0000 C CNN
F 2 "RetroPanel:DS3231_ZS-042" H 800 3875 50  0001 C CNN
F 3 "~" H 800 3875 50  0001 C CNN
	1    800  3875
	-1   0    0    -1  
$EndComp
Wire Wire Line
	1000 3300 1425 3300
Wire Wire Line
	1000 4075 1425 4075
Connection ~ 1425 4075
Wire Wire Line
	1075 3975 1000 3975
Wire Wire Line
	1000 3875 1275 3875
Wire Wire Line
	1350 3775 1000 3775
Text Notes 1475 3700 0    50   ~ 0
IIC_RTC pinout matches\nDS3231-module marked\n"ZS-042" with battery\nfacing up.
Wire Wire Line
	1075 3000 1075 3975
Connection ~ 1075 3000
Wire Wire Line
	1275 3100 1275 3875
Wire Wire Line
	1350 3200 1350 3775
Wire Wire Line
	1425 3300 1425 4075
$Comp
L Connector_Generic:Conn_01x04 A3
U 1 1
P 800 5100
F 0 "A3" H 800 5400 50  0000 C CNN
F 1 "IIC_BMP" H 800 5325 50  0000 C CNN
F 2 "RetroPanel:BMP280-5V" H 800 5100 50  0001 C CNN
F 3 "~" H 800 5100 50  0001 C CNN
	1    800  5100
	-1   0    0    -1  
$EndComp
Wire Wire Line
	1425 4075 1425 5200
Wire Wire Line
	1000 5200 1425 5200
Connection ~ 1425 5200
Wire Wire Line
	1425 5200 1425 5375
Wire Wire Line
	1075 3975 1075 5300
Wire Wire Line
	1075 5300 1000 5300
Connection ~ 1075 3975
Wire Wire Line
	1000 5100 1350 5100
Wire Wire Line
	1350 5100 1350 3775
Connection ~ 1350 3775
Wire Wire Line
	1275 3875 1275 5000
Wire Wire Line
	1275 5000 1000 5000
Wire Bus Line
	7950 4200 7950 4700
Wire Bus Line
	5925 1300 5925 3850
Wire Bus Line
	8450 2450 8450 3850
Wire Bus Line
	6650 4200 6650 5000
Wire Bus Line
	9375 2650 9375 3850
Connection ~ 1275 3875
Text Notes 625  5900 0    50   ~ 0
IIC_BMP pinout matches\nBMP280 5V module with\nhole facing to the right.
$EndSCHEMATC
